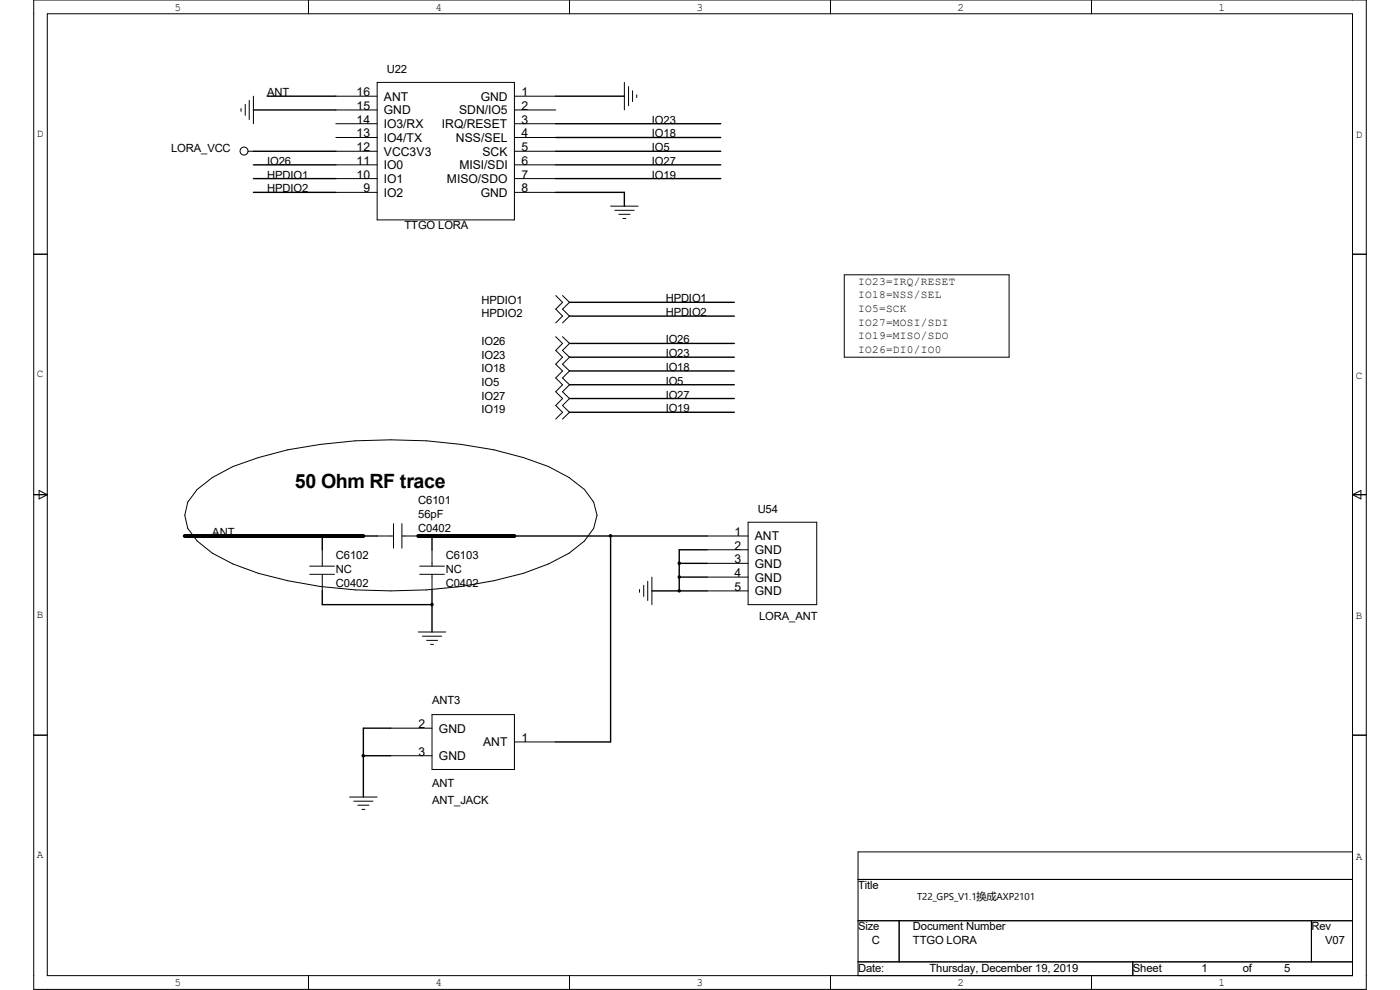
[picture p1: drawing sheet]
<svg xmlns="http://www.w3.org/2000/svg" width="297mm" height="210mm" viewBox="0 0 297 210" stroke-linecap="round" stroke-linejoin="round" font-family="sans-serif">
<g fill="none" stroke="#000" stroke-width=".21">
<path d="M7.2 0h282.7v209.9h-282.7zM10 2.9h276.9v204.1h-276.9zM65.4 0v2.9M80 17.5h29.1v29.2h-29.1zM120.8 0v2.9M132.5 17.5v5.8M133.3 18.4v4M134.2 19.3v2.2M176.2 0v2.9M231.6 0v2.9M51.1 23v.6M52 22.1v2.4"/>
<path d="M52.6 32.1h1.2M52.9 21.3v4.1M53.8 20.4v5.8M71.2 20.4h8.8M71.2 37.9h8.8M71.2 35h8.8M71.2 32.1h8.8M71.2 29.2h8.8M71.2 26.2h8.8M71.2 23.3h8.8M109.1 20.4h8.8M109.1 37.9h8.8"/>
<path d="M109.1 35h8.8M109.1 32.1h8.8M109.1 29.2h8.8M109.1 26.2h8.8M109.1 23.3h8.8M135.1 20.1v.6M7.2 53.9h2.8M71.2 40.8h8.8M109.1 40.8h8.8M129.5 43.7h5.9M130.4 44.6h4.1M131.3 45.5h2.3"/>
<path d="M132.2 46.4h.6M179.1 58.3h35v17.5h-35zM286.9 53.9h3M117.9 71.4l1.4 1.5-1.4 1.4 1.4 1.5-1.4 1.5 1.4 1.4-1.4 1.5 1.4 1.4-1.4 1.5 1.4 1.4-1.4 1.5 1.4 1.5-1.4 1.4M117.9 62.7l1.4 1.4-1.4 1.5 1.4 1.5-1.4 1.4M119.3 71.4l1.5 1.5-1.5 1.4 1.5 1.5-1.5 1.5 1.5 1.4-1.5 1.5 1.5 1.4-1.5 1.5 1.5 1.4-1.5 1.5 1.5 1.5-1.5 1.4M119.3 62.7l1.5 1.4-1.5 1.5 1.5 1.5-1.5 1.4M7.2 104.9h2.8M8.3 104.1l1.7 .8-1.7 .9zM41.8 103.8l3.2-2.5 4.4-2.3a81.2 81.2 0 0 1 26-5.5 111.4 111.4 0 0 1 29.4 1.9l6.2 1.7 5.4 1.9 4.3 2.3 3.3 2.5 1.9 2.7 .8 2.8-.8 2.8-1.9 2.7-3.3 2.5-4.3 2.3-5.4 2a107.2 107.2 0 0 1-50 1.6l-6.2-1.6-5.4-2-4.4-2.3-3.2-2.5-2-2.7-.6-2.8 .6-2.8zM68.4 116.6v3.5M80 113.7h3.5"/>
<path d="M83.5 111.1v5.2M85.3 113.7h3.4M85.3 111.1v5.2M91.7 116.6v3.5M150 113.7h8.7M150 116.6h8.7M150 119.5h8.7M158.7 110.8h14.6v17.5h-14.6zM286.9 104.9h3M286.9 104.9l1.8-.8v1.7zM65.7 120.1h5.3M65.7 121.8h5.3"/>
<path d="M68.4 121.8v3.5M88.7 134.1h5.9M89 120.1h5.3M89 121.8h5.3M89.6 135h4.1M90.5 135.8h2.3M91.4 136.7h.5M91.7 121.8v3.5M135.7 125.1v.5M136.6 124.2v2.3M137.4 123.3v4.1M138.3 122.4v5.9"/>
<path d="M150 122.4h8.7M150 125.3h8.7M7.2 156h2.8M82.9 154.5h8.8M91.7 151.6h17.4v11.6h-17.4zM109.1 157.4h8.8M286.9 156h3M74.2 169.1h5.8M75.1 170h4M75.9 170.8h2.4M76.8 171.7h.6M82.9 160.3h8.8"/>
<path d="M182 186.6h104.9M182 195.3h104.9M190.8 195.3v8.7M278.2 195.3v8.7M286.9 180.7h-104.9v26.3M65.4 207v2.9M120.8 207v2.9M176.2 207v2.9M182 204h104.9M231.6 207v2.9M240.3 204v3"/>
<circle cx="51.8" cy="32" r=".85"/>
</g>
<path d="M39.2 113.7h37.9M88.7 113.7h20.4" fill="none" stroke="#000" stroke-width=".85"/>
<g fill="none" stroke="#000" stroke-width=".3">
<path d="M53.8 37.9h17.4M53.8 35h17.4M53.8 32.1h17.4M53.8 23.3h17.4M56.7 20.4h14.5M117.9 37.9h35M117.9 26.2h35M117.9 35h35M117.9 29.2h35M117.9 32.1h35M117.9 20.4h14.6M53.8 40.8h17.4"/>
<path d="M117.9 40.8h14.6v2.9M120.8 75.8h35M120.8 72.9h35M120.8 67.1h35M120.8 64.1h35M120.8 78.7h35M120.8 87.5h35M120.8 81.6h35M120.8 84.5h35M39.2 113.7h40.8M68.4 113.7v2.9M88.7 113.7h61.3"/>
<path d="M91.7 113.7v2.9M129.5 113.7v43.7h-11.6M144.1 119.5h5.9M150 116.6h-5.9v8.7M68.4 125.3v3h23.3M91.7 125.3v8.8M138.3 125.3h11.7M144.1 122.4h5.9M82.9 154.5h-5.8v14.6M77.1 160.3h5.8"/>
</g>
<g fill="#000" stroke="#000" stroke-width=".21">
<circle cx="68.3" cy="113.7" r=".27"/>
<circle cx="91.6" cy="113.7" r=".27"/>
<circle cx="129.5" cy="113.7" r=".27"/>
<circle cx="144.1" cy="119.5" r=".27"/>
<circle cx="91.6" cy="128.2" r=".27"/>
<circle cx="144.1" cy="122.4" r=".27"/>
<circle cx="144.1" cy="125.3" r=".27"/>
<circle cx="77.1" cy="160.3" r=".27"/>
</g>
<text font-size="4.2" x="62.5" y="103.5">50 Ohm RF trace</text>
<g font-size="2.6">
<text x="75.6" y="20.4">16</text>
<text x="75.6" y="23.3">15</text>
<text x="81.4" y="21.3">ANT</text>
<text x="102" y="21.3">GND</text>
<text x="110.6" y="23.3">2</text>
<text x="110.6" y="20.4">1</text>
<text x="75.6" y="26.2">14</text>
<text x="75.6" y="29.2">13</text>
<text x="81.4" y="27.2">IO3/RX</text>
<text x="81.4" y="24.3">GND</text>
<text x="93.8" y="27.2">IRQ/RESET</text>
<text x="97.4" y="24.3">SDN/IO5</text>
<text x="110.6" y="29.2">4</text>
<text x="110.6" y="26.2">3</text>
<text x="75.6" y="32.1">12</text>
<text x="75.6" y="35">11</text>
<text x="81.4" y="33">VCC3V3</text>
<text x="81.4" y="30.1">IO4/TX</text>
<text x="81.4" y="35.9">IO0</text>
<text x="96.7" y="30.1">NSS/SEL</text>
<text x="97.5" y="35.9">MISI/SDI</text>
<text x="102.4" y="33">SCK</text>
<text x="110.6" y="35">6</text>
<text x="110.6" y="32.1">5</text>
<text x="75.6" y="37.9">10</text>
<text x="77.1" y="40.8">9</text>
<text x="81.4" y="38.8">IO1</text>
<text x="81.4" y="41.7">IO2</text>
<text x="94.8" y="38.8">MISO/SDO</text>
<text x="102" y="41.7">GND</text>
<text x="110.6" y="37.9">7</text>
<text x="110.6" y="40.8">8</text>
<text x="155.8" y="113.7">1</text>
<text x="155.8" y="116.6">2</text>
<text x="155.8" y="119.5">3</text>
<text x="160.1" y="114.6">ANT</text>
<text x="160.1" y="117.6">GND</text>
<text x="155.8" y="122.4">4</text>
<text x="155.8" y="125.3">5</text>
<text x="160.1" y="120.4">GND</text>
<text x="160.1" y="123.4">GND</text>
<text x="160.1" y="126.3">GND</text>
<text x="88.8" y="154.5">2</text>
<text x="93.1" y="155.4">GND</text>
<text x="88.8" y="160.3">3</text>
<text x="93.1" y="161.2">GND</text>
<text x="102.5" y="158.3">ANT</text>
<text x="110.6" y="157.4">1</text>
</g>
<g font-size="2.4">
<text x="37" y="2.2">5</text>
<text x="92.4" y="2.2">4</text>
<text x="147.7" y="2.2">3</text>
<text x="203.1" y="2.2">2</text>
<text x="258.5" y="2.2">1</text>
<text x="82" y="15.5">U22</text>
<text x="56.7" y="20.4">ANT</text>
<text x="7.8" y="29">D</text>
<text x="138.3" y="26.2">IO23</text>
<text x="138.3" y="29.2">IO18</text>
<text x="287.7" y="29.3">D</text>
<text x="36.3" y="32.3">LORA_VCC</text>
<text x="56.7" y="35">IO26</text>
<text x="138.3" y="32.1">IO5</text>
<text x="138.3" y="35">IO27</text>
<text x="56.7" y="40.8">HPDIO2</text>
<text x="56.7" y="37.9">HPDIO1</text>
<text x="138.3" y="37.9">IO19</text>
<text x="85.8" y="48.7">TTGO LORA</text>
<text x="102.2" y="64.4">HPDIO1</text>
<text x="141.2" y="64.1">HPDIO1</text>
<text x="182" y="60.4">IO23=IRQ/RESET</text>
<text x="182" y="63.2">IO18=NSS/SEL</text>
<text x="102.2" y="67.4">HPDIO2</text>
<text x="141.2" y="67.1">HPDIO2</text>
<text x="182" y="66.2">IO5=SCK</text>
<text x="182" y="69.1">IO27=MOSI/SDI</text>
<text x="102.2" y="76.1">IO23</text>
<text x="102.2" y="73.2">IO26</text>
<text x="141.2" y="75.8">IO23</text>
<text x="141.2" y="72.9">IO26</text>
<text x="182" y="72">IO19=MISO/SDO</text>
<text x="182" y="74.9">IO26=DI0/IO0</text>
<text x="7.8" y="80.1">C</text>
<text x="102.2" y="79">IO18</text>
<text x="102.2" y="81.9">IO5</text>
<text x="141.2" y="78.7">IO18</text>
<text x="141.2" y="81.6">IO5</text>
<text x="287.7" y="80.3">C</text>
<text x="102.2" y="84.8">IO27</text>
<text x="102.2" y="87.7">IO19</text>
<text x="141.2" y="87.5">IO19</text>
<text x="141.2" y="84.5">IO27</text>
<text x="88.7" y="107">C6101</text>
<text x="45" y="113.7">ANT</text>
<text x="88.7" y="112.8">C0402</text>
<text x="88.7" y="109.9">56pF</text>
<text x="160.7" y="108.8">U54</text>
<text x="71.2" y="118.7">C6102</text>
<text x="94.6" y="118.7">C6103</text>
<text x="71.2" y="124.5">C0402</text>
<text x="71.2" y="121.6">NC</text>
<text x="94.6" y="124.5">C0402</text>
<text x="94.6" y="121.6">NC</text>
<text x="7.8" y="131.1">B</text>
<text x="161" y="131.5">LORA_ANT</text>
<text x="287.7" y="131.4">B</text>
<text x="91.7" y="149.3">ANT3</text>
<text x="91.7" y="167">ANT</text>
<text x="91.7" y="170.6">ANT_JACK</text>
<text x="7.8" y="182.1">A</text>
<text x="287.7" y="182.4">A</text>
<text x="182" y="188.6">Title</text>
<text x="182" y="197.4">Size</text>
<text x="193.7" y="197.4">Document Number</text>
<text x="278.2" y="197.4">Rev</text>
<text x="185" y="200.3">C</text>
<text x="193.7" y="200.3">TTGO LORA</text>
<text x="281.1" y="200.3">V07</text>
<text x="37" y="209.2">5</text>
<text x="92.4" y="209.2">4</text>
<text x="147.7" y="209.2">3</text>
<text x="182" y="206.1">Date:</text>
<text x="197.2" y="206.1">Thursday, December 19, 2019</text>
<text x="203.1" y="209.2">2</text>
<text x="240.3" y="206.1">Sheet</text>
<text x="254.9" y="206.1">1</text>
<text x="258.5" y="209.2">1</text>
<text x="263.7" y="206.1">of</text>
<text x="272.4" y="206.1">5</text>
</g>
<text font-size="2.1" x="194.6" y="190.9">T22_GPS_V1.1换成AXP2101</text>
</svg>
